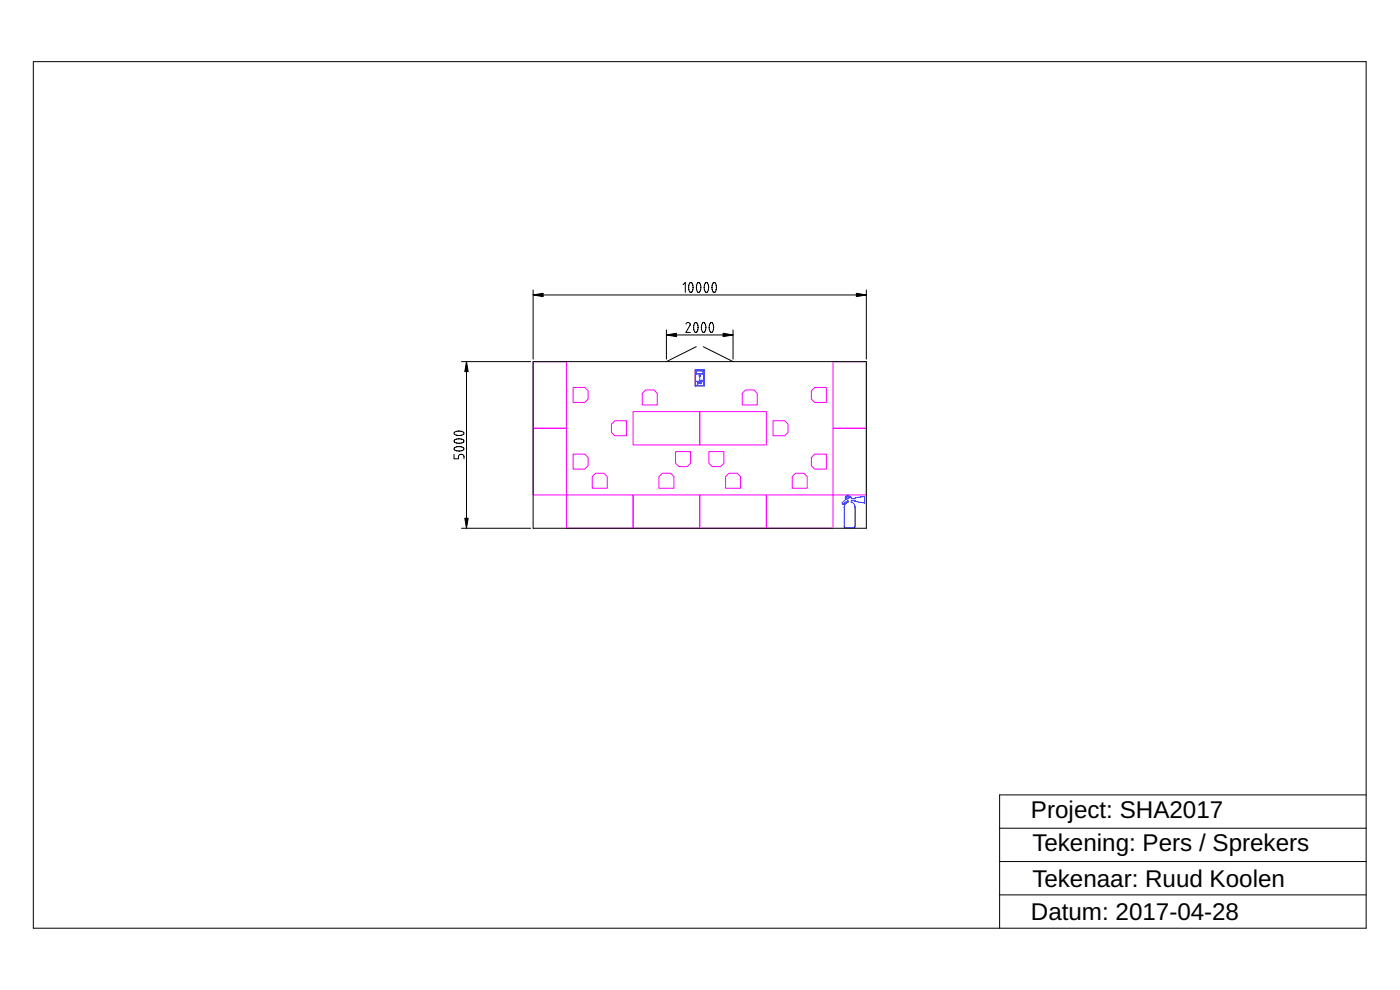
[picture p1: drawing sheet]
<svg xmlns="http://www.w3.org/2000/svg" width="420mm" height="297mm" viewBox="0 0 420 297" stroke-linecap="round" stroke-linejoin="round" font-family="sans-serif">
<g fill="none" stroke="#000" stroke-width=".3">
<path d="M10 18.5h400v260h-400zM160 87v20.8M160 88.5h100M200 99v8.8M205 85.4l.7-.7v3.1M205.9 97.2a.65 .65 0 0 1 .7-.5 .65 .65 0 0 1 .5 .8l-1.3 2.2h1.4M207 84.9l.5-.1 .5 1-.1 1.4-.6 .6-.4-.4-.2-.7v-1.1zM208.2 98.2v.5a.63 .63 0 0 0 .3 .9 .63 .63 0 0 0 .9-.4v-.3a2.16 2.16 0 0 0-.6-2.1l-.4 .3-.2 1.2M209.4 84.9l.4-.1 .5 1-.1 1.4-.5 .6-.5-.4-.2-.7 .1-1.1zM210.5 98.2v.5a.63 .63 0 0 0 .4 .9 .63 .63 0 0 0 .8-.4l.1-.3a2.16 2.16 0 0 0-.6-2.1l-.5 .3-.2 1.2M211.7 84.9l.5-.1 .4 1-.1 1.4-.5 .6-.4-.4-.2-.7v-1.1zM212.8 98.2l.1 .5a.63 .63 0 0 0 .3 .9 .63 .63 0 0 0 .8-.4l.1-.3a2.16 2.16 0 0 0-.6-2.1l-.4 .3-.3 1.2"/>
<path d="M214 84.9l.5-.1 .5 1-.1 1.4-.6 .6-.4-.4-.2-.7v-1.1zM220 99v8.8M260 87v20.8M138.5 108.5h20.8M140 108.5v50M160 108.5h100v50h-100zM200 100.5h20M208.9 104l-8.9 4.5M211.1 104l8.9 4.5M136.2 136.3v1.4h1.4v-.7a.85 .85 0 0 1 .8-.7 .85 .85 0 0 1 .9 .7v.7M136.4 134.4l.7-.3 1.1-.1 .7 .2 .4 .5-.6 .5-1.4 .1-.9-.3-.2-.3zM136.4 132l.7-.3h1.1l.7 .2 .4 .4-.6 .6-1.4 .1-.9-.4-.2-.3z"/>
<path d="M136.4 129.7l.7-.3h1.1l.7 .2 .4 .4-.6 .5-1.4 .1-.9-.3-.2-.3zM138.5 158.5h20.8M410 238.5h-110v40M300 258.5h110M300 248.5h110M300 268.5h110"/>
</g>
<g fill="none" stroke="#00f" stroke-width=".3">
<path d="M208.6 110.9h2.8v4.9h-2.8zM208.8 111.1h2.5v4.5h-2.5zM209 111.3h2v.9h-2zM209.1 114.4h.5l.2 .4M209.7 114.7l.5-.4 .3 .3-.6 .4zM209.8 114.9h-.5v.5M210 112.7v.8M210 112.4l.2 .4h-.4zM210 113.9v.4l.5 .2v.5l-.3 .2M253.9 148.8l.8-.1 .4 .5h.4v.4h1.1v-.2l2.9-.5v2l-2.9-.4v-.3h-1.1v.4l.2 .1a1.67 1.67 0 0 1 .9 1.5v5.8l-.3 .4h-2.6l-.3-.2v-6a1.66 1.66 0 0 1 1.1-1.6v-.3l-.8 .4-.6 .6-.3-.1 .1-.6 1-.7-.2-.5z"/>
<circle cx="210.7" cy="114.3" r=".23"/>
<circle cx="254.4" cy="149.3" r=".33"/>
</g>
<path d="M160 88.5l3-.5v1zM257 88l3 .5-3 .5zM140 108.5l.5 3h-1zM200 100.5l3-.5v1zM217 100l3 .5-3 .5zM139.5 155.5h1l-.5 3z" fill="#000"/>
<path d="M160 88.5l3-.5v1zM257 88l3 .5-3 .5zM140 108.5l.5 3h-1zM200 100.5l3-.5v1zM217 100l3 .5-3 .5zM139.5 155.5h1l-.5 3z" fill="#000" stroke="#000" stroke-width=".3"/>
<g fill="none" stroke="#f0f" stroke-width=".3">
<path d="M160 108.5h10v20h-10zM172 116.2h3.5l1 1v2.5l-1 1.1h-3.5zM192.7 118l1-1h2.5l1.1 1v3.5h-4.6zM222.7 118l1-1h2.5l1.1 1v3.5h-4.6zM243.5 117.2l1-1h3.5v4.6h-3.5l-1-1.1zM250 108.5h10v20h-10zM160 128.5h10v20h-10zM172 136.2h3.5l1 1.1v2.5l-1 1h-3.5zM183.5 127.2l1-1h3.5v4.6h-3.5l-1-1.1zM190 123.5h20v10h-20zM202.7 135.5h4.6v3.5l-1.1 1h-2.5l-1-1zM210 123.5h20v10h-20z"/>
<path d="M212.7 135.5h4.6v3.5l-1.1 1h-2.5l-1-1zM232 126.2h3.5l1 1v2.5l-1 1.1h-3.5zM243.5 137.2l1-1h3.5v4.6h-3.5l-1-1.1zM250 128.5h10v20h-10zM170 148.5h20v10h-20zM177.7 143l1-1h2.5l1.1 1v3.5h-4.6zM190 148.5h20v10h-20zM197.7 143l1-1h2.5l1.1 1v3.5h-4.6zM210 148.5h20v10h-20zM217.7 143l1-1h2.5l1.1 1v3.5h-4.6zM230 148.5h20v10h-20zM237.7 143l1-1h2.5l1.1 1v3.5h-4.6z"/>
</g>
<g font-size="7.3">
<text x="309.4" y="245.4">Project: SHA2017</text>
<text x="309.8" y="255.4">Tekening: Pers / Sprekers</text>
<text x="309.8" y="266.1">Tekenaar: Ruud Koolen</text>
<text x="309.4" y="276">Datum: 2017-04-28</text>
</g>
</svg>
